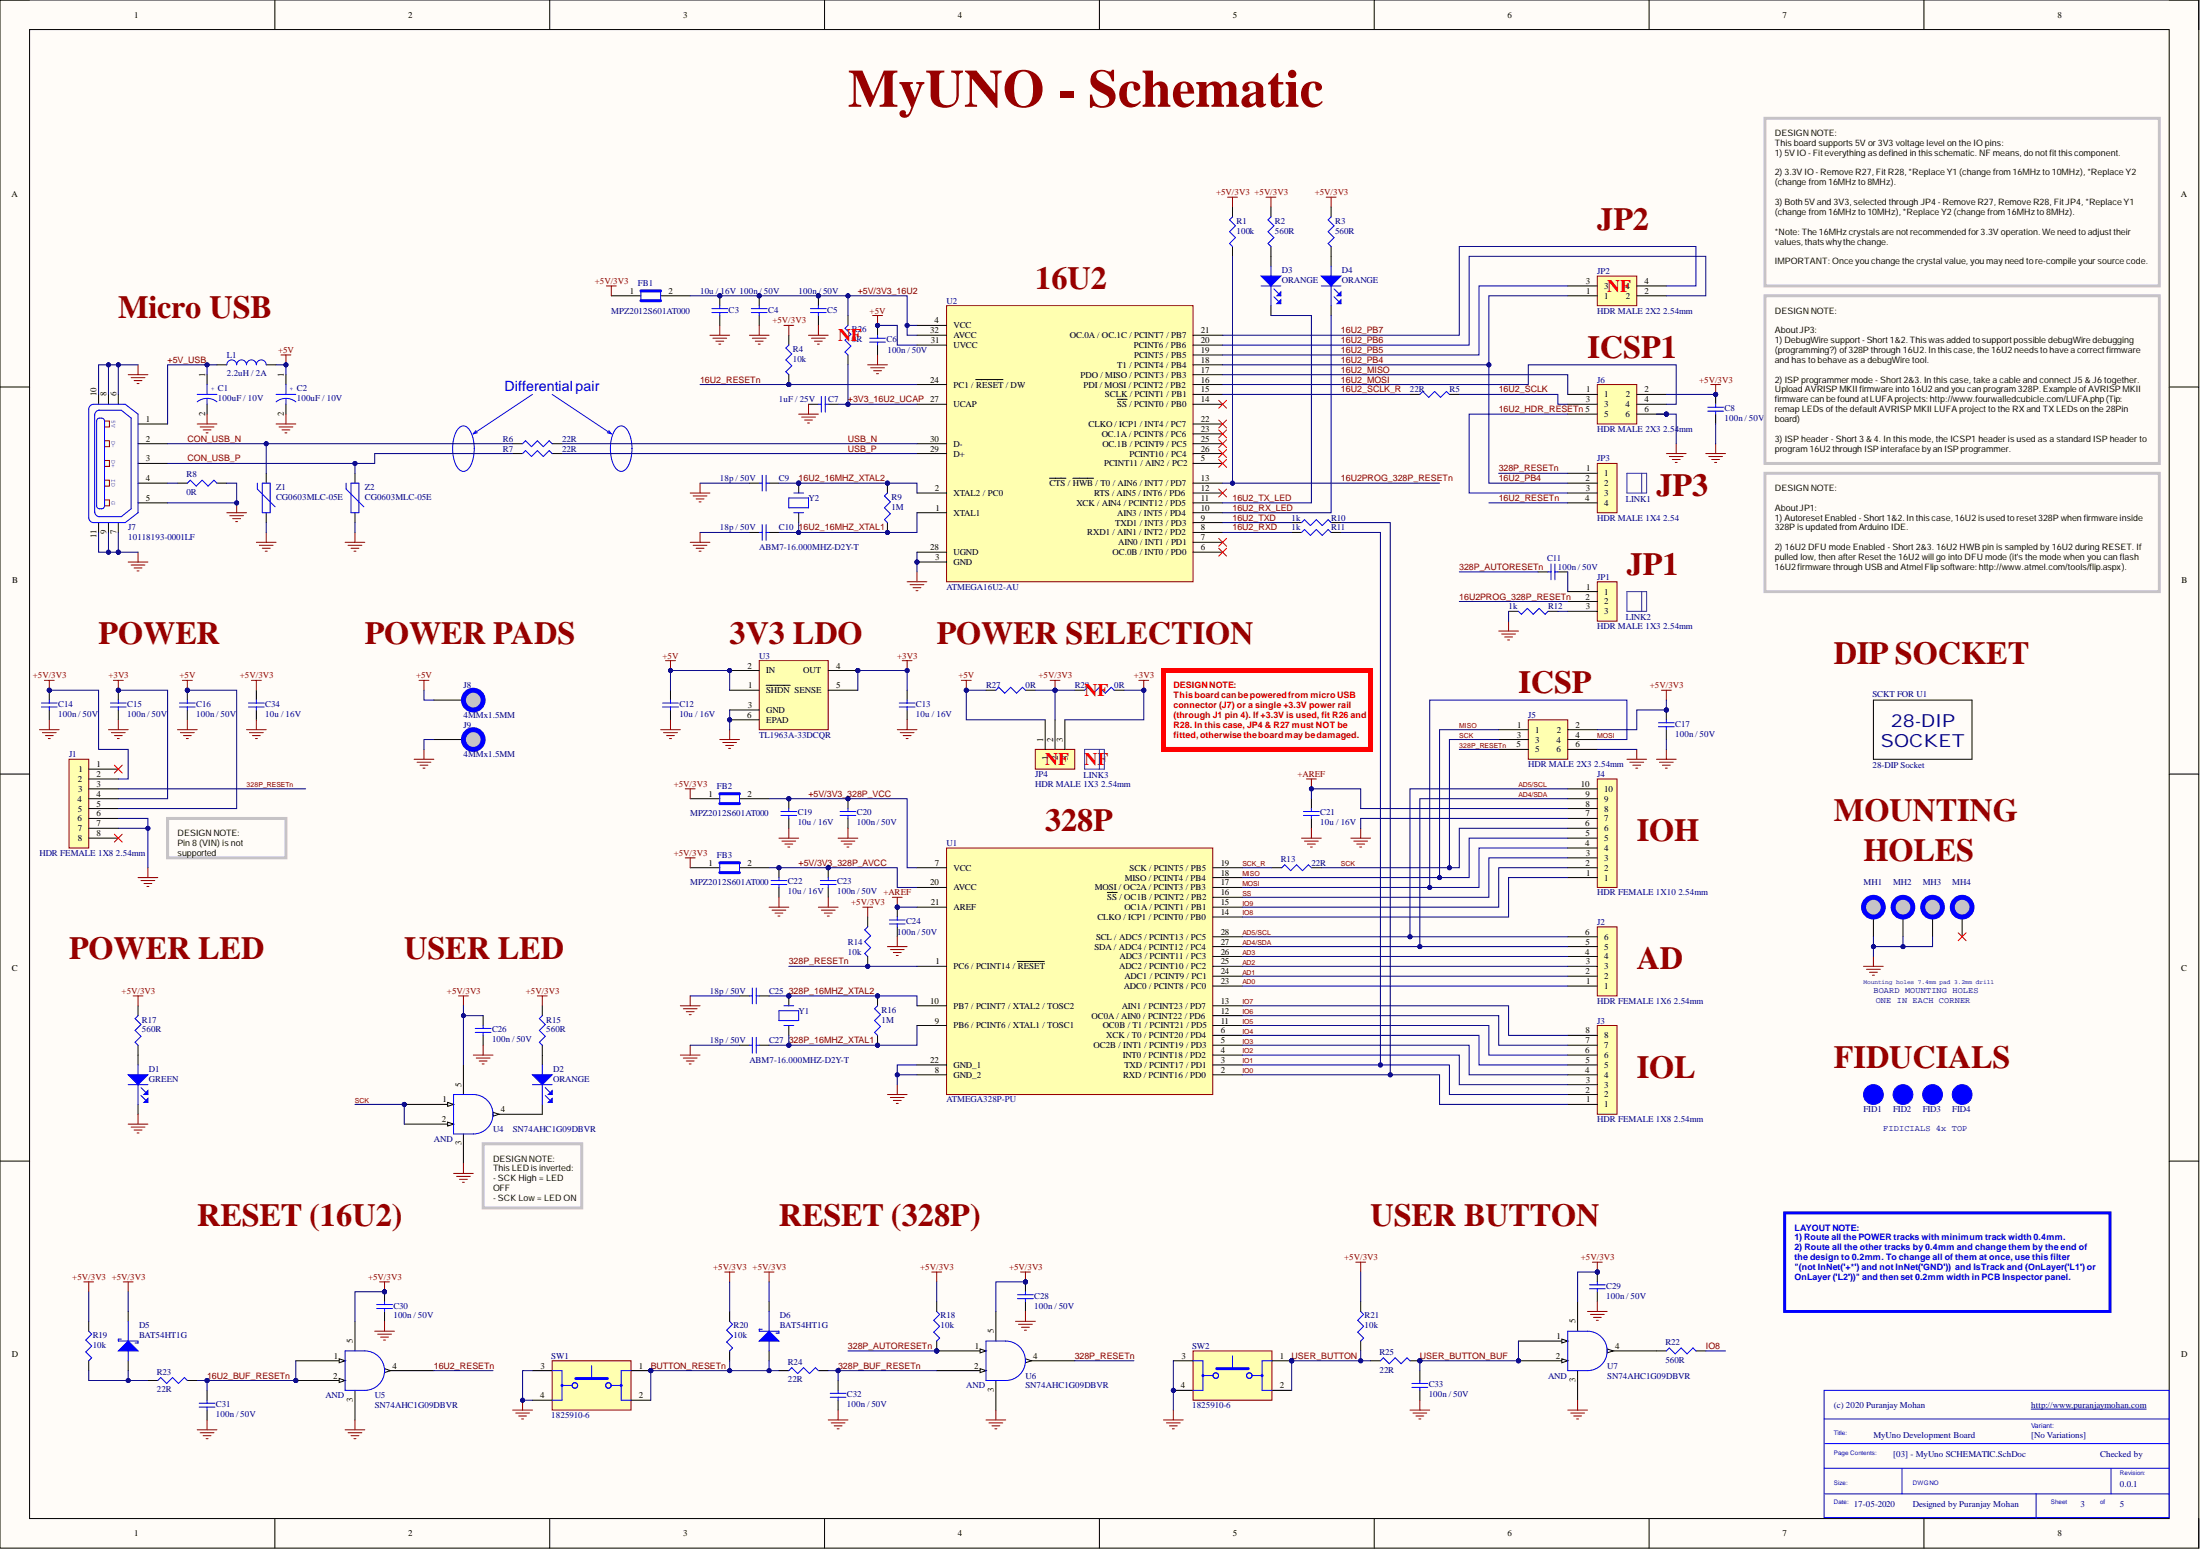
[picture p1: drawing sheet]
# Altium project MyUNO.PrjPcb
Company: (c) 2020 Puranjay Mohan; NotFitted: NF; Project: MyUno Development Board; Title: MyUno Development Board; VersionRevision: 0.0.1
5 sheets, 114 parts. Net scope: global (net labels, ports and power ports of the same name join across sheets).
Board file: MyUNO_PCB.PcbDoc
Sheets:
  MyUno_Project_V1I1 Project.SchDoc
    Designator = [01] - COVER PAGE.SchDoc
    Designator = [02] - BLOCK DIAGRAM.SchDoc
    Designator = [04] - REVISION HISTORY.SchDoc
    Designator = [03] - MyUno SCHEMATIC.SchDoc

## Sheet MyUno_Project_V1I1 Project.SchDoc: MyUno Development Board
size A3; DocumentNumber: 5; SheetNumber: 5; SheetTotal: 5; PageSetup: Record=PageOptions¦CenterHorizontal=True¦CenterVertical=True¦PrintScale=1.07¦XCorrection=1.00¦YCorrection=1.00¦PrintKind=1¦BorderSize=5000000¦LeftOffset=0¦BottomOffset=0¦Orientation=2¦PaperLength=1000¦PaperWidth=1000¦Scale=100¦PaperSource=7¦PrintQuality=600¦MediaType=1¦DitherType=10¦PaperKind=A3¦PrintScaleMode=1

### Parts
(Parts that share a designator on the sheet are numbered #1, #2 ... from top to bottom, then left to right.)
*#1  SDTitleBlock  (value not drawn)  (graphical)

### Sub-sheets
Designator = [01] - COVER PAGE.SchDoc: no entries
Designator = [02] - BLOCK DIAGRAM.SchDoc: no entries
Designator = [04] - REVISION HISTORY.SchDoc: no entries
Designator = [03] - MyUno SCHEMATIC.SchDoc: no entries

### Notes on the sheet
- NOTES
- NF
- Mark Not Fitted Components as
- PRELIMINARY - Close to final schematic.
- DRAFT - Very early stage of schematic, ignore details.
- http://www.puranjaymohan.com
- CHECKED - There should not be any mistakes. Tell the engineer if you find one.
- Variant:
- Checked by
- RELEASED - A board with this schematic has been sent to production.
- Designed by Puranjay Mohan

## Sheet [01] - COVER PAGE.SchDoc: MyUno Development Board
size A3; DocumentNumber: 1; SheetNumber: 1; SheetTotal: 5

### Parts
(Parts that share a designator on the sheet are numbered #1, #2 ... from top to bottom, then left to right.)
*#2  SDTitleBlock  (value not drawn)  (graphical)

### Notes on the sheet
- Variant:
- Page
- Index
- 1
- COVER PAGE
- 11
- ............................................
- 21
- 31
- 2
- 3
- BLOCK DIAGRAM
- MyUno SCHEMATIC
- 12
- 13
- 22
- 23
- 32
- 33
- 4
- 5
- REVISION HISTORY
- 14
- 15
- 24
- 25
- 34
- 35
- 6
- 16
- 26
- 36
- 7
- 8
- 17
- 18
- 27
- 28
- 37
- 38
- 9
- 10
- 19
- 20
- 29
- 30
- 39
- 40
- DESIGN NOTE:
  Example text for debug notes.
- DESIGN CONSIDERATIONS
- DESIGN NOTE:
  Example text for informational
  design notes.
- DESIGN NOTE:
  Example text for critical
  design notes.
- http://www.puranjaymohan.com
- Checked by
- DESIGN NOTE:
  Example text for cautionary
  design notes.
- LAYOUT NOTE:
  Example text for critical
  layout guidelines.
- Designed by Puranjay Mohan

## Sheet [02] - BLOCK DIAGRAM.SchDoc: MyUno Development Board
size A3; DocumentNumber: 2; SheetNumber: 2; SheetTotal: 5; PageSetup: Record=PageOptions¦CenterHorizontal=True¦CenterVertical=True¦PrintScale=0.52¦XCorrection=1.00¦YCorrection=1.00¦PrintKind=1¦BorderSize=5000000¦LeftOffset=0¦BottomOffset=0¦Orientation=2¦PaperLength=1000¦PaperWidth=1000¦Scale=100¦PaperSource=4¦PrintQuality=600¦MediaType=1¦DitherType=10¦PrintScaleMode=1¦PaperKind=A4¦PaperIndex=9

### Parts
(Parts that share a designator on the sheet are numbered #1, #2 ... from top to bottom, then left to right.)
*#3  SDTitleBlock  (value not drawn)  (graphical)

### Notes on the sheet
- RESET BUTTON
- USER BUTTON
- +5V
- (Block Diagram)
- +5V/3V3
- IO voltage selection
- IO8
- USER LED
- (YELLOW)
- 5V to 3V3
- (Regulator)
- +3V3
- 328P RESET
- HEADER
- (ICSP)
- POWER LED
- (GREEN)
- Programmer mode
- PB4
- 16U2 RESET
- MISO
- SCK
- (MISC)
- 16U2 ISP
- SS
- IO9
- MOSI
- (ICSP1)
- AD5 / SCL
- AD4 / SDA
- ATMEGA328P
- MICROCONTROLLER
- AD3
- AD2
- (Analog inputs)
- PB5
- RESET
- dWire Debug support
- AD1
- AD0
- (Optional)
- PB6
- PB7
- IO7
- 328P AutoReset
- IO6
- IO5
- IO4
- Micro USB
- USB
- ATMEGA16U2
- HWB
- 16U2 DFU
- IO3
- IO2
- (Digital input/output pins)
- Programming mode
- RX
- TX
- IO1
- IO0
- (POWER)
- AVREF
- RX_LED
- RX LED
- http://www.puranjaymohan.com
- Variant:
- Checked by
- TX_LED
- TX LED
- Designed by Puranjay Mohan

## Sheet [04] - REVISION HISTORY.SchDoc: MyUno Development Board
size A3; DocumentNumber: 4; SheetNumber: 4; SheetTotal: 5

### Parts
(Parts that share a designator on the sheet are numbered #1, #2 ... from top to bottom, then left to right.)
*#4  SDTitleBlock  (value not drawn)  (graphical)

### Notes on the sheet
- REVISION HISTORY
- 28-APR-2015:
- The block diagram has been corrected
- Change: In the block diagram, user LED has been moved from MOSI to SCK
- (near *#4) Learn Schematic and PCB Design - ONLINE
- http://www.puranjaymohan.com
- Variant:
- Checked by

## Sheet [03] - MyUno SCHEMATIC.SchDoc: MyUno Development Board
size A2; DocumentNumber: 3; SheetNumber: 3; SheetTotal: 5

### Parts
*?  SDTitleBlock  (value not drawn)  (graphical)
C1  100uF / 10V  [C_ALU_C_SIZE]
C2  100uF / 10V  [C_ALU_C_SIZE]
C3  10u / 16V  [C0805]
C4  100n / 50V  [C0805]
C5  100n / 50V  [C0805]
C6  100n / 50V  [C0805]
C7  1uF / 25V  [C0805]
C8  100n / 50V  [C0805]
C9  18p / 50V  [C0805]
C10  18p / 50V  [C0805]
C11  100n / 50V  [C0805]
C12  10u / 16V  [C0805]
C13  10u / 16V  [C0805]
C14  100n / 50V  [C0805]
C15  100n / 50V  [C0805]
C16  100n / 50V  [C0805]
C17  100n / 50V  [C0805]
C19  10u / 16V  [C0805]
C20  100n / 50V  [C0805]
C21  10u / 16V  [C0805]
C22  10u / 16V  [C0805]
C23  100n / 50V  [C0805]
C24  100n / 50V  [C0805]
C25  18p / 50V  [C0805]
C26  100n / 50V  [C0805]
C27  18p / 50V  [C0805]
C28  100n / 50V  [C0805]
C29  100n / 50V  [C0805]
C30  100n / 50V  [C0805]
C31  100n / 50V  [C0805]
C32  100n / 50V  [C0805]
C33  100n / 50V  [C0805]
C34  10u / 16V  [C0805]
D1  GREEN  [LED_0603]
D2  ORANGE  [LED_0603]
D3  ORANGE  [LED_0603]
D4  ORANGE  [LED_0603]
D5  BAT54HT1G  [SOD323]
D6  BAT54HT1G  [SOD323]
FB1  MPZ2012S601AT000  [C0805]
FB2  MPZ2012S601AT000  [C0805]
FB3  MPZ2012S601AT000  [C0805]
FID1  FID_1MM  [FID_40x120]  (value not drawn)  (no BOM)
FID2  FID_1MM  [FID_40x120]  (value not drawn)  (no BOM)
FID3  FID_1MM  [FID_40x120]  (value not drawn)  (no BOM)
FID4  FID_1MM  [FID_40x120]  (value not drawn)  (no BOM)
J1  HDR FEMALE 1X8 2.54mm  [HDR_FEMALE_1x8_2.54mm]
J2  HDR FEMALE 1X6 2.54mm  [HDR_FEMALE_1x6_2.54mm]
J3  HDR FEMALE 1X8 2.54mm  [HDR_FEMALE_1x8_2.54mm]
J4  HDR FEMALE 1X10 2.54mm  [HDR_FEMALE_1x10_2.54mm]
J5  HDR MALE 2X3 2.54mm  [HRD_2X3_2.54MM]
J6  HDR MALE 2X3 2.54mm  [HRD_2X3_2.54MM]
J7  10118193-0001LF  [10118193]
J8  4MMx1.5MM  [PAD_WITH_HOLW_4MMX1.5MM]  (no BOM)
J9  4MMx1.5MM  [PAD_WITH_HOLW_4MMX1.5MM]  (no BOM)
JP1  HDR MALE 1X3 2.54mm  [HDR_MALE_1x3_2.54mm]
JP2  HDR MALE 2X2 2.54mm  [HRD_2X2_2.54MM]
JP3  HDR MALE 1X4 2.54  [HDR_MALE_1x4_2.54mm]
JP4  HDR MALE 1X3 2.54mm  [HDR_MALE_1x3_2.54mm]
L1  2.2uH / 2A  [C1210_IND]
LINK1  LINK  (value not drawn)  (mechanical)
LINK2  LINK  (value not drawn)  (mechanical)
LINK3  LINK  (value not drawn)  (mechanical)
MH1  MH_7.4MM_3.2MM  [MH_7.4MMD_3.2MMD]  (value not drawn)  (no BOM)
MH2  MH_7.4MM_3.2MM  [MH_7.4MMD_3.2MMD]  (value not drawn)  (no BOM)
MH3  MH_7.4MM_3.2MM  [MH_7.4MMD_3.2MMD]  (value not drawn)  (no BOM)
MH4  MH_7.4MMNP_3.2MM  [MH_7.4MMD_3.2MMD_NON_COPPER_NPTH]  (value not drawn)  (no BOM)
R1  100k  [R0805]
R2  560R  [R0805]
R3  560R  [R0805]
R4  10k  [R0805]
R5  22R  [R0805]
R6  22R  [R0805]
R7  22R  [R0805]
R8  0R  [R0805]
R9  1M  [R0805]
R10  1k  [R0805]
R11  1k  [R0805]
R12  1k  [R0805]
R13  22R  [R0805]
R14  10k  [R0805]
R15  560R  [R0805]
R16  1M  [R0805]
R17  560R  [R0805]
R18  10k  [R0805]
R19  10k  [R0805]
R20  10k  [R0805]
R21  10k  [R0805]
R22  560R  [R0805]
R23  22R  [R0805]
R24  22R  [R0805]
R25  22R  [R0805]
R26  0R  [R0805]
R27  0R  [R0805]
R28  0R  [R0805]
SCKT_FOR_U1  28-DIP Socket  [28_DIP_7.62mm_SOCKET]
SW1  1825910-6  [1825910-6]
SW2  1825910-6  [1825910-6]
U1  ATMEGA328P-PU  [28_DIP_7.62mm]
U2  ATMEGA16U2-AU  [TQFP32]
U3  TL1963A-33DCQR  [DCQ (R-PDSO-G6)]
U4  SN74AHC1G09DBVR  [DBV_SOT_23_5]
U5  SN74AHC1G09DBVR  [DBV_SOT_23_5]
U6  SN74AHC1G09DBVR  [DBV_SOT_23_5]
U7  SN74AHC1G09DBVR  [DBV_SOT_23_5]
Y1  ABM7-16.000MHZ-D2Y-T  [ABM7_V1_1_BIG]
Y2  ABM7-16.000MHZ-D2Y-T  [ABM7_V1_1_BIG]
Z1  CG0603MLC-05E  [R0603]
Z2  CG0603MLC-05E  [R0603]

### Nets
+3V3: C13.2 C15.2 J1.4 JP4.3 R28.2 U3.4(OUT) U3.5(SENSE)
+5V: C2.1 C6.2 C12.2 C16.2 J1.5 J8.1 JP4.1 L1.2 R27.1 U2.31(UVCC) U3.1(~{SHDN}) U3.2(IN)
+5V/3V3: C8.2 C14.2 C17.2 C26.2 C28.2 C29.2 C30.2 C34.2 D5.1(Cathode) D6.1(Cathode) FB1.1 FB2.1 FB3.1 J1.2 J5.2 J6.2 JP4.2 R1.2 R2.2 R3.2 R4.2 R14.2 R15.2 R17.2 R18.1 R19.1 R20.1 R21.1 R27.2 R28.1 U4.5 U5.5 U6.5 U7.5
+AREF: C21.2 C24.2 J4.8 U1.21(AREF)
GND: C1.2 C2.2 C3.1 C4.1 C5.1 C6.1 C7.1 C8.1 C9.1 C10.1 C12.1 C13.1 C14.1 C15.1 C16.1 C17.1 C19.1 C20.1 C21.1 C22.1 C23.1 C24.1 C25.1 C26.1 C27.1 C28.1 C29.1 C30.1 C31.1 C32.1 C33.1 C34.1 D1.1(Cathode) J1.6 J1.7 J4.7 J5.6 J6.6 J7.5 J7.6 J7.7 J7.8 J7.9 J7.10 J7.11 J9.1 MH1.1 MH2.1 MH3.1 R8.2 R12.2 SW1.3 SW1.4 SW2.3 SW2.4 U1.8(GND_2) U1.22(GND_1) U2.3(GND) U2.28(UGND) U3.3(GND) U3.6(EPAD) U4.3 U5.3 U6.3 U7.3 Z1.1 Z2.1
16U2_16MHZ_XTAL1: C10.2 R9.1 U2.1(XTAL1) Y2.1
16U2_16MHZ_XTAL2: C9.2 R9.2 U2.2(XTAL2_/_PC0) Y2.2
16U2_BUF_RESETn: C31.2 R23.2 U5.1 U5.2
16U2_HDR_RESETn: J6.5 JP3.3
16U2_MISO: J6.1 U2.17(PDO_/_MISO_/_PCINT3_/_PB3)
16U2_MOSI: J6.4 U2.16(PDI_/_MOSI_/_PCINT2_/_PB2)
16U2_PB4: JP2.1 JP3.2 U2.18(T1_/_PCINT4_/_PB4)
16U2_PB5: JP2.3 U2.19(PCINT5_/_PB5)
16U2_PB6: JP2.2 U2.20(PCINT6_/_PB6)
16U2_PB7: JP2.4 U2.21(OC.0A_/_OC.1C_/_PCINT7_/_PB7)
16U2_RESETn: JP3.4 R4.1 U2.24(PC1_/_~{RESET}_/_DW) U5.4
16U2_RX_LED: D4.1(Cathode) U2.10(AIN3_/_INT5_/_PD4)
16U2_RXD: R11.1 U2.8(RXD1_/_AIN1_/_INT2_/_PD2)
16U2_SCLK: J6.3 R5.2
16U2_SCLK_R: R5.1 U2.15(SCLK_/_PCINT1_/_PB1)
16U2_TX_LED: D3.1(Cathode) U2.11(XCK_/_AIN4_/_PCINT12_/_PD5)
16U2_TXD: R10.1 U2.9(TXD1_/_INT3_/_PD3)
16U2PROG_328P_RESETn: JP1.2 R1.1 U2.13(~{CTS}_/_~{HWB}_/_T0_/_AIN6_/_INT7_/_PD7)
328P_16MHZ_XTAL1: C27.2 R16.1 U1.9(PB6_/_PCINT6_/_XTAL1_/_TOSC1) Y1.1
328P_16MHZ_XTAL2: C25.2 R16.2 U1.10(PB7_/_PCINT7_/_XTAL2_/_TOSC2) Y1.2
328P_AUTORESETn: C11.2 R18.2 U6.1
328P_BUF_RESETn: C32.2 R24.2 U6.2
328P_RESETn: J1.3 J5.5 JP3.1 R14.1 U1.1(PC6_/_PCINT14_/_~{RESET}) U6.4
+3V3_16U2_UCAP: C7.2 R26.1 U2.27(UCAP)
+5V/3V3_16U2: C3.2 C4.2 C5.2 FB1.2 R26.2 U2.4(VCC) U2.32(AVCC)
+5V/3V3_328P_AVCC: C22.2 C23.2 FB3.2 U1.20(AVCC)
+5V/3V3_328P_VCC: C19.2 C20.2 FB2.2 U1.7(VCC)
+5V_USB: C1.1 J7.1 L1.1
AD0: J2.1 U1.23(ADC0_/_PCINT8_/_PC0)
AD1: J2.2 U1.24(ADC1_/_PCINT9_/_PC1)
AD2: J2.3 U1.25(ADC2_/_PCINT10_/_PC2)
AD3: J2.4 U1.26(ADC3_/_PCINT11_/_PC3)
AD4/SDA: J2.5 J4.9 U1.27(SDA_/_ADC4_/_PCINT12_/_PC4)
AD5/SCL: J2.6 J4.10 U1.28(SCL_/_ADC5_/_PCINT13_/_PC5)
BUTTON_RESETn: D6.2(Anode) R20.2 R24.1 SW1.1 SW1.2
CON_USB_N: J7.2 R6.1 Z1.2
CON_USB_P: J7.3 R7.1 Z2.2
IO0: J3.1 R10.2 U1.2(RXD_/_PCINT16_/_PD0)
IO1: J3.2 R11.2 U1.3(TXD_/_PCINT17_/_PD1)
IO2: J3.3 U1.4(INT0_/_PCINT18_/_PD2)
IO3: J3.4 U1.5(OC2B_/_INT1_/_PCINT19_/_PD3)
IO4: J3.5 U1.6(XCK_/_T0_/_PCINT20_/_PD4)
IO5: J3.6 U1.11(OC0B_/_T1_/_PCINT21_/_PD5)
IO6: J3.7 U1.12(OC0A_/_AIN0_/_PCINT22_/_PD6)
IO7: J3.8 U1.13(AIN1_/_PCINT23_/_PD7)
IO8: J4.1 R22.2 U1.14(CLKO_/_ICP1_/_PCINT0_/_PB0)
IO9: J4.2 U1.15(OC1A_/_PCINT1_/_PB1)
MISO: J4.5 J5.1 U1.18(MISO_/_PCINT4_/_PB4)
MOSI: J4.4 J5.4 U1.17(MOSI_/_OC2A_/_PCINT3_/_PB3)
SCK: J4.6 J5.3 R13.2 U4.1 U4.2
SCK_R: R13.1 U1.19(SCK_/_PCINT5_/_PB5)
SS: J4.3 U1.16(~{SS}_/_OC1B_/_PCINT2_/_PB2)
USB_N: R6.2 U2.30(D-)
USB_P: R7.2 U2.29(D+)
USER_BUTTON: R21.2 R25.1 SW2.1 SW2.2
USER_BUTTON_BUF: C33.2 R25.2 U7.1 U7.2
NetC11_1: C11.1 JP1.1
NetD1_2: D1.2(Anode) R17.1
NetD2_1: D2.1(Cathode) U4.4
NetD2_2: D2.2(Anode) R15.1
NetD3_2: D3.2(Anode) R2.1
NetD4_2: D4.2(Anode) R3.1
NetD5_2: D5.2(Anode) R19.2 R23.1
NetJ7_4: J7.4 R8.1
NetJP1_3: JP1.3 R12.1
NetR22_1: R22.1 U7.4

Not connected (* = marked no-connect by the designer): J1 1* 8*; MH4 1*; U2 5(PCINT11_/_AIN2_/_PC2_)* 6(OC.0B_/_INT0_/_PD0)* 7(AIN0_/_INT1_/_PD1)* 12(RTS_/_AIN5_/_INT6_/_PD6)* 14(~{SS}_/_PCINT0_/_PB0)* 22(CLKO_/_ICP1_/_INT4_/_PC7)* 23(OC.1A_/_PCINT8_/_PC6)* 25(OC.1B_/_PCINT9_/_PC5)* 26(PCINT10_/_PC4)*

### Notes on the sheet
- MyUNO - Schematic
- JP2
- DESIGN NOTE:
  This board supports 5V or 3V3 voltage level on the IO pins:
  1) 5V IO - Fit everything as defined in this schematic. NF means, do not fit this component.
  2) 3.3V IO - Remove R27, Fit R28, *Replace Y1 (change from 16MHz to 10MHz), *Replace Y2 (change from 16MHz to 8MHz).
  3) Both 5V and 3V3, selected through JP4 - Remove R27, Remove R28, Fit JP4, *Replace Y1 (change from 16MHz to 10MHz), *Replace Y2 (change from 16MHz to 8MHz).
  *Note: The 16MHz crystals are not recommended for 3.3V operation. We need to adjust their values, thats why the change.
  IMPORTANT: Once you change the crystal value, you may need to re-compile your source code.
- Micro USB
- (near U2) 16U2
- ICSP1
- Differential pair
- DESIGN NOTE:
  About JP3:
  1) DebugWire support - Short 1&2. This was added to support possible debugWire debugging (programming?) of 328P through 16U2. In this case, the 16U2 needs to have a correct firmware and has to behave as a debugWire tool.
  2) ISP programmer mode - Short 2&3. In this case, take a cable and connect J5 & J6 together. Upload AVRISP MKII firmware into 16U2 and you can program 328P. Example of AVRISP MKII firmware can be found at LUFA projects: http://www.fourwalledcubicle.com/LUFA.php (Tip: remap LEDs of the default AVRISP MKII LUFA project to the RX and TX LEDs on the 28Pin board)
  3) ISP header - Short 3 & 4. In this mode, the ICSP1 header is used as a standard ISP header to program 16U2 through ISP interaface by an ISP programmer.
- (near LINK1) JP3
- JP1
- DESIGN NOTE:
  About JP1:
  1) Autoreset Enabled - Short 1&2. In this case, 16U2 is used to reset 328P when firmware inside 328P is updated from Arduino IDE.
  2) 16U2 DFU mode Enabled - Short 2&3. 16U2 HWB pin is sampled by 16U2 during RESET. If pulled low, then after Reset the 16U2 will go into DFU mode (it's the mode when you can flash 16U2 firmware through USB and Atmel Flip software: http://www.atmel.com/tools/flip.aspx ).
- POWER
- POWER PADS
- (near U3) 3V3 LDO
- POWER SELECTION
- DIP SOCKET
- (near J5) ICSP
- DESIGN NOTE:
  This board can be powered from micro USB connector (J7) or a single +3.3V power rail (through J1 pin 4). If +3.3V is used, fit R26 and R28. In this case, JP4 & R27 must NOT be fitted, otherwise the board may be damaged.
- (near SCKT_FOR_U1) MOUNTING
- DESIGN NOTE:
  Pin 8 (VIN) is not supported
- 328P
- IOH
- HOLES
- POWER LED
- USER LED
- AD
- Mounting holes 7.4mm pad 3.2mm drill
- BOARD MOUNTING HOLES
- ONE IN EACH CORNER
- FIDUCIALS
- IOL
- FIDICIALS 4x TOP
- (near U4) DESIGN NOTE:
  This LED is inverted:
  - SCK High = LED OFF
  - SCK Low = LED ON
- RESET (16U2)
- RESET (328P)
- USER BUTTON
- LAYOUT NOTE:
  1) Route all the POWER tracks with minimum track width 0.4mm.
  2) Route all the other tracks by 0.4mm and change them by the end of the design to 0.2mm. To change all of them at once, use this filter
  "(not InNet('+*') and not InNet('GND'))  and IsTrack and (OnLayer('L1') or OnLayer ('L2'))" and then set 0.2mm width in PCB Inspector panel.
- http://www.puranjaymohan.com
- Variant:
- Checked by
- Designed by Puranjay Mohan
